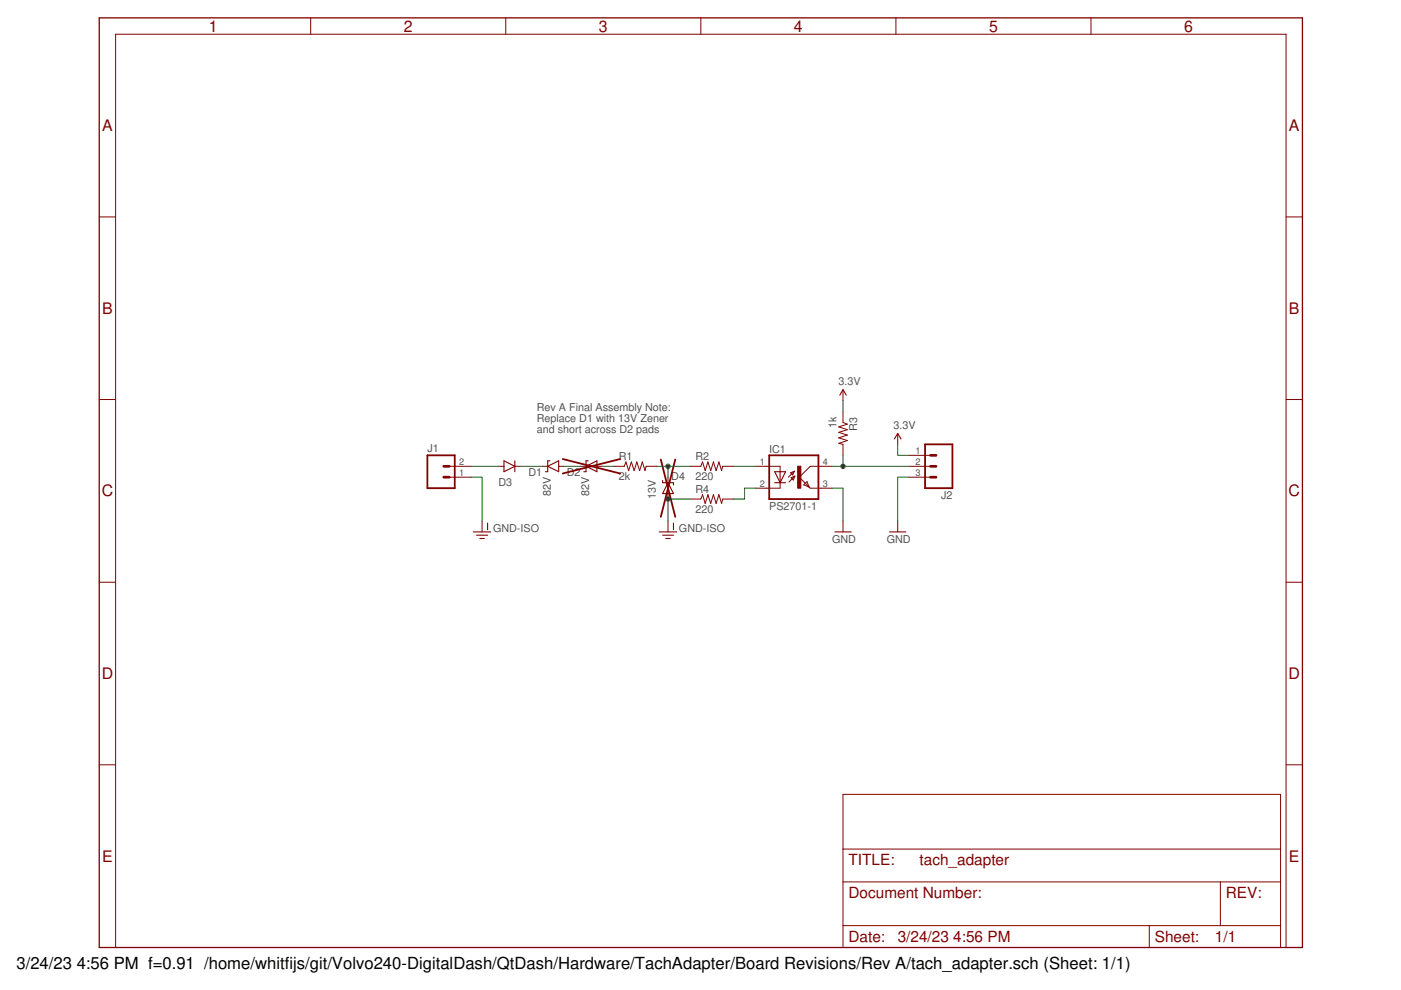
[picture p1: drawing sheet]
<?xml version="1.0" encoding="utf-8"?>
<!DOCTYPE eagle SYSTEM "eagle.dtd">
<!--
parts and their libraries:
SparkFun-DiscreteSemi: Licensing: Creative Commons ShareAlike 4.0 International - https://creativecommons.org/licenses/by-sa/4.0
-->
<eagle version="7.7.0">
<drawing>
<settings>
<setting alwaysvectorfont="no"/>
<setting verticaltext="up"/>
</settings>
<grid distance="0.1" unitdist="inch" unit="inch" style="lines" multiple="1" display="no" altdistance="0.01" altunitdist="inch" altunit="inch"/>
<schematic xreflabel="%F%N/%S.%C%R" xrefpart="/%S.%C%R">
<libraries>
<library name="SparkFun-DiscreteSemi">
<symbols>
<symbol name="DIODE-ZENER">
<wire x1="-1.27" y1="-1.27" x2="1.27" y2="0" width="0.254" layer="94"/>
<wire x1="1.27" y1="0" x2="-1.27" y2="1.27" width="0.254" layer="94"/>
<wire x1="1.27" y1="1.27" x2="1.27" y2="0" width="0.254" layer="94"/>
<wire x1="-1.27" y1="1.27" x2="-1.27" y2="0" width="0.254" layer="94"/>
<wire x1="-1.27" y1="0" x2="-1.27" y2="-1.27" width="0.254" layer="94"/>
<wire x1="1.27" y1="0" x2="1.27" y2="-1.27" width="0.254" layer="94"/>
<wire x1="1.27" y1="1.27" x2="1.778" y2="1.27" width="0.254" layer="94"/>
<wire x1="1.27" y1="-1.27" x2="0.762" y2="-1.27" width="0.254" layer="94"/>
<text x="2.54" y="0.4826" size="1.778" layer="95">&gt;NAME</text>
<text x="2.54" y="-2.3114" size="1.778" layer="96">&gt;VALUE</text>
<pin name="A" x="-2.54" y="0" visible="off" length="point" direction="pas"/>
<pin name="C" x="2.54" y="0" visible="off" length="point" direction="pas" rot="R180"/>
<wire x1="-2.54" y1="0" x2="-1.27" y2="0" width="0.1524" layer="94"/>
<wire x1="2.54" y1="0" x2="1.27" y2="0" width="0.1524" layer="94"/>
</symbol>
<symbol name="DIODE">
<wire x1="-1.27" y1="-1.27" x2="1.27" y2="0" width="0.254" layer="94"/>
<wire x1="1.27" y1="0" x2="-1.27" y2="1.27" width="0.254" layer="94"/>
<wire x1="1.27" y1="1.27" x2="1.27" y2="0" width="0.254" layer="94"/>
<wire x1="-1.27" y1="1.27" x2="-1.27" y2="0" width="0.254" layer="94"/>
<wire x1="-1.27" y1="0" x2="-1.27" y2="-1.27" width="0.254" layer="94"/>
<wire x1="1.27" y1="0" x2="1.27" y2="-1.27" width="0.254" layer="94"/>
<text x="2.54" y="0.4826" size="1.778" layer="95">&gt;NAME</text>
<text x="2.54" y="-2.3114" size="1.778" layer="96">&gt;VALUE</text>
<pin name="A" x="-2.54" y="0" visible="off" length="point" direction="pas"/>
<pin name="C" x="2.54" y="0" visible="off" length="point" direction="pas" rot="R180"/>
<wire x1="-2.54" y1="0" x2="-1.27" y2="0" width="0.1524" layer="94"/>
<wire x1="2.54" y1="0" x2="1.27" y2="0" width="0.1524" layer="94"/>
</symbol>
</symbols>
<devicesets>
<deviceset name="DIODE-ZENER" prefix="D">
<gates>
<gate name="G$1" symbol="DIODE-ZENER" x="0" y="0"/>
</gates>
<devices>
<device name="PTH" package="DIODE-ZENER">
<connects>
<connect gate="G$1" pin="A" pad="P$2"/>
<connect gate="G$1" pin="C" pad="P$1"/>
</connects>
<technologies>
<technology name=""/>
</technologies>
</device>
<device name="SMB" package="SMB-DIODE">
<connects>
<connect gate="G$1" pin="A" pad="A"/>
<connect gate="G$1" pin="C" pad="C"/>
</connects>
<technologies>
<technology name=""/>
</technologies>
</device>
<device name="3.3V" package="SOD-323">
<connects>
<connect gate="G$1" pin="A" pad="A"/>
<connect gate="G$1" pin="C" pad="C"/>
</connects>
<technologies>
<technology name="">
<attribute name="PROD_ID" value="DIO-11284"/>
<attribute name="VALUE" value="3.3V" constant="no"/>
</technology>
</technologies>
</device>
<device name="16V" package="SOD-123">
<connects>
<connect gate="G$1" pin="A" pad="A"/>
<connect gate="G$1" pin="C" pad="C"/>
</connects>
<technologies>
<technology name="">
<attribute name="PROD_ID" value="DIO-12440" constant="no"/>
<attribute name="VALUE" value="16V" constant="no"/>
</technology>
</technologies>
</device>
<device name="5.6V" package="SOD-323">
<connects>
<connect gate="G$1" pin="A" pad="A"/>
<connect gate="G$1" pin="C" pad="C"/>
</connects>
<technologies>
<technology name="">
<attribute name="PROD_ID" value="DIO-12442" constant="no"/>
<attribute name="VALUE" value="5.6V" constant="no"/>
</technology>
</technologies>
</device>
<device name="DZ2J150M0L" package="PANASONIC_SMINI2-F5-B">
<connects>
<connect gate="G$1" pin="A" pad="A"/>
<connect gate="G$1" pin="C" pad="C"/>
</connects>
<technologies>
<technology name="">
<attribute name="PROD_ID" value="DIO-12989" constant="no"/>
</technology>
</technologies>
</device>
<device name="" package="DIODE-BZT52">
<connects>
<connect gate="G$1" pin="A" pad="A"/>
<connect gate="G$1" pin="C" pad="C"/>
</connects>
<technologies>
<technology name="">
<attribute name="PROD-ID" value="DIO-08199" constant="no"/>
<attribute name="VALUE" value="BZT52" constant="no"/>
</technology>
</technologies>
</device>
</devices>
</deviceset>
<deviceset name="DIODE" prefix="D" uservalue="yes">
<gates>
<gate name="G$1" symbol="DIODE" x="0" y="0"/>
</gates>
<devices>
<device name="SMA" package="SMA-DIODE">
<connects>
<connect gate="G$1" pin="A" pad="A"/>
<connect gate="G$1" pin="C" pad="C"/>
</connects>
<technologies>
<technology name=""/>
</technologies>
</device>
<device name="PTH" package="DIODE-1N4001">
<connects>
<connect gate="G$1" pin="A" pad="A"/>
<connect gate="G$1" pin="C" pad="C"/>
</connects>
<technologies>
<technology name=""/>
</technologies>
</device>
<device name="BAS16" package="SOD-323">
<connects>
<connect gate="G$1" pin="A" pad="A"/>
<connect gate="G$1" pin="C" pad="C"/>
</connects>
<technologies>
<technology name="">
<attribute name="PROD_ID" value="DIO-09646" constant="no"/>
<attribute name="VALUE" value="250mA/100V" constant="no"/>
</technology>
</technologies>
</device>
<device name="SOT23" package="SOT23-3">
<connects>
<connect gate="G$1" pin="A" pad="1"/>
<connect gate="G$1" pin="C" pad="3"/>
</connects>
<technologies>
<technology name=""/>
</technologies>
</device>
<device name="1N4148" package="DIODE-1N4148">
<connects>
<connect gate="G$1" pin="A" pad="A"/>
<connect gate="G$1" pin="C" pad="C"/>
</connects>
<technologies>
<technology name="">
<attribute name="PROD_ID" value="DIO-08378" constant="no"/>
<attribute name="VALUE" value="1N4148" constant="no"/>
</technology>
</technologies>
</device>
<device name="SMB" package="SMB-DIODE">
<connects>
<connect gate="G$1" pin="A" pad="A"/>
<connect gate="G$1" pin="C" pad="C"/>
</connects>
<technologies>
<technology name="">
<attribute name="PROD_ID" value="DIO-09646" constant="no"/>
</technology>
</technologies>
</device>
<device name="HV" package="DIODE-HV">
<connects>
<connect gate="G$1" pin="A" pad="A"/>
<connect gate="G$1" pin="C" pad="C"/>
</connects>
<technologies>
<technology name=""/>
</technologies>
</device>
<device name="SMA-ALT" package="SMA-DIODE_ALT">
<connects>
<connect gate="G$1" pin="A" pad="A"/>
<connect gate="G$1" pin="C" pad="C"/>
</connects>
<technologies>
<technology name=""/>
</technologies>
</device>
<device name="SMA-KIT" package="SMA-DIODE-KIT">
<connects>
<connect gate="G$1" pin="A" pad="A"/>
<connect gate="G$1" pin="C" pad="C"/>
</connects>
<technologies>
<technology name=""/>
</technologies>
</device>
<device name="SOD523" package="SOD523">
<connects>
<connect gate="G$1" pin="A" pad="A"/>
<connect gate="G$1" pin="C" pad="C"/>
</connects>
<technologies>
<technology name=""/>
</technologies>
</device>
<device name="ES3J" package="SMC">
<connects>
<connect gate="G$1" pin="A" pad="A"/>
<connect gate="G$1" pin="C" pad="C"/>
</connects>
<technologies>
<technology name="">
<attribute name="PROD_ID" value="DIO-12441" constant="no"/>
<attribute name="VALUE" value="3A/600V" constant="no"/>
</technology>
</technologies>
</device>
<device name="KIT" package="DIODE-1N4148-KIT">
<connects>
<connect gate="G$1" pin="A" pad="A"/>
<connect gate="G$1" pin="C" pad="C"/>
</connects>
<technologies>
<technology name=""/>
</technologies>
</device>
<device name="KIT2" package="DIODE-1N4001-KIT">
<connects>
<connect gate="G$1" pin="A" pad="A"/>
<connect gate="G$1" pin="C" pad="C"/>
</connects>
<technologies>
<technology name=""/>
</technologies>
</device>
<device name="SOD123" package="SOD-123">
<connects>
<connect gate="G$1" pin="A" pad="A"/>
<connect gate="G$1" pin="C" pad="C"/>
</connects>
<technologies>
<technology name=""/>
</technologies>
</device>
</devices>
</deviceset>
</devicesets>
</library>
<library name="SparkFun-Passives">
<symbols>
<symbol name="RESISTOR">
<wire x1="-2.54" y1="0" x2="-2.159" y2="1.016" width="0.1524" layer="94"/>
<wire x1="-2.159" y1="1.016" x2="-1.524" y2="-1.016" width="0.1524" layer="94"/>
<wire x1="-1.524" y1="-1.016" x2="-0.889" y2="1.016" width="0.1524" layer="94"/>
<wire x1="-0.889" y1="1.016" x2="-0.254" y2="-1.016" width="0.1524" layer="94"/>
<wire x1="-0.254" y1="-1.016" x2="0.381" y2="1.016" width="0.1524" layer="94"/>
<wire x1="0.381" y1="1.016" x2="1.016" y2="-1.016" width="0.1524" layer="94"/>
<wire x1="1.016" y1="-1.016" x2="1.651" y2="1.016" width="0.1524" layer="94"/>
<wire x1="1.651" y1="1.016" x2="2.286" y2="-1.016" width="0.1524" layer="94"/>
<wire x1="2.286" y1="-1.016" x2="2.54" y2="0" width="0.1524" layer="94"/>
<text x="-3.81" y="1.4986" size="1.778" layer="95">&gt;NAME</text>
<text x="-3.81" y="-3.302" size="1.778" layer="96">&gt;VALUE</text>
<pin name="2" x="5.08" y="0" visible="off" length="short" direction="pas" swaplevel="1" rot="R180"/>
<pin name="1" x="-5.08" y="0" visible="off" length="short" direction="pas" swaplevel="1"/>
</symbol>
</symbols>
<devicesets>
<deviceset name="RESISTOR" prefix="R" uservalue="yes">
<gates>
<gate name="G$1" symbol="RESISTOR" x="0" y="0"/>
</gates>
<devices>
<device name="1206" package="1206">
<connects>
<connect gate="G$1" pin="1" pad="1"/>
<connect gate="G$1" pin="2" pad="2"/>
</connects>
<technologies>
<technology name=""/>
</technologies>
</device>
<device name="AXIAL-0.3" package="AXIAL-0.3">
<connects>
<connect gate="G$1" pin="1" pad="P$1"/>
<connect gate="G$1" pin="2" pad="P$2"/>
</connects>
<technologies>
<technology name=""/>
</technologies>
</device>
<device name="2010" package="R2010">
<connects>
<connect gate="G$1" pin="1" pad="1"/>
<connect gate="G$1" pin="2" pad="2"/>
</connects>
<technologies>
<technology name=""/>
</technologies>
</device>
<device name="0805-RES" package="0805">
<connects>
<connect gate="G$1" pin="1" pad="1"/>
<connect gate="G$1" pin="2" pad="2"/>
</connects>
<technologies>
<technology name=""/>
</technologies>
</device>
<device name="0603-RES" package="0603-RES">
<connects>
<connect gate="G$1" pin="1" pad="1"/>
<connect gate="G$1" pin="2" pad="2"/>
</connects>
<technologies>
<technology name=""/>
</technologies>
</device>
<device name="0402-RES" package="0402-RES">
<connects>
<connect gate="G$1" pin="1" pad="1"/>
<connect gate="G$1" pin="2" pad="2"/>
</connects>
<technologies>
<technology name=""/>
</technologies>
</device>
<device name="PTH-1/6W" package="1/6W-RES">
<connects>
<connect gate="G$1" pin="1" pad="1"/>
<connect gate="G$1" pin="2" pad="2"/>
</connects>
<technologies>
<technology name=""/>
</technologies>
</device>
<device name="2512" package="R2512">
<connects>
<connect gate="G$1" pin="1" pad="1"/>
<connect gate="G$1" pin="2" pad="2"/>
</connects>
<technologies>
<technology name=""/>
</technologies>
</device>
<device name="PTH-1/4W" package="AXIAL-0.4">
<connects>
<connect gate="G$1" pin="1" pad="P$1"/>
<connect gate="G$1" pin="2" pad="P$2"/>
</connects>
<technologies>
<technology name=""/>
</technologies>
</device>
<device name="PTH-1/2W" package="AXIAL-0.5">
<connects>
<connect gate="G$1" pin="1" pad="P$1"/>
<connect gate="G$1" pin="2" pad="P$2"/>
</connects>
<technologies>
<technology name=""/>
</technologies>
</device>
<device name="PTH-1W" package="AXIAL-0.6">
<connects>
<connect gate="G$1" pin="1" pad="P$1"/>
<connect gate="G$1" pin="2" pad="P$2"/>
</connects>
<technologies>
<technology name=""/>
</technologies>
</device>
<device name="PTH-2W" package="AXIAL-0.8">
<connects>
<connect gate="G$1" pin="1" pad="P$1"/>
<connect gate="G$1" pin="2" pad="P$2"/>
</connects>
<technologies>
<technology name=""/>
</technologies>
</device>
<device name="KIT" package="AXIAL-0.3-KIT">
<connects>
<connect gate="G$1" pin="1" pad="P$1"/>
<connect gate="G$1" pin="2" pad="P$2"/>
</connects>
<technologies>
<technology name=""/>
</technologies>
</device>
<device name="EZ" package="AXIAL-0.3EZ">
<connects>
<connect gate="G$1" pin="1" pad="P$1"/>
<connect gate="G$1" pin="2" pad="P$2"/>
</connects>
<technologies>
<technology name=""/>
</technologies>
</device>
</devices>
</deviceset>
</devicesets>
</library>
<library name="tach_adapter">
<symbols>
<symbol name="OK">
<wire x1="-2.413" y1="-1.143" x2="-1.016" y2="0.254" width="0.1524" layer="94"/>
<wire x1="-1.016" y1="0.254" x2="-1.905" y2="-0.127" width="0.1524" layer="94"/>
<wire x1="-1.905" y1="-0.127" x2="-1.397" y2="-0.635" width="0.1524" layer="94"/>
<wire x1="-1.397" y1="-0.635" x2="-1.016" y2="0.254" width="0.1524" layer="94"/>
<wire x1="-1.143" y1="1.397" x2="-2.032" y2="1.016" width="0.1524" layer="94"/>
<wire x1="-2.032" y1="1.016" x2="-1.524" y2="0.508" width="0.1524" layer="94"/>
<wire x1="-1.524" y1="0.508" x2="-1.143" y2="1.397" width="0.1524" layer="94"/>
<wire x1="-2.54" y1="0" x2="-1.143" y2="1.397" width="0.1524" layer="94"/>
<wire x1="-3.175" y1="1.27" x2="-4.445" y2="-1.27" width="0.254" layer="94"/>
<wire x1="-4.445" y1="-1.27" x2="-5.715" y2="1.27" width="0.254" layer="94"/>
<wire x1="-3.175" y1="-1.27" x2="-4.445" y2="-1.27" width="0.254" layer="94"/>
<wire x1="-4.445" y1="-1.27" x2="-5.715" y2="-1.27" width="0.254" layer="94"/>
<wire x1="-3.175" y1="1.27" x2="-4.445" y2="1.27" width="0.254" layer="94"/>
<wire x1="-4.445" y1="1.27" x2="-4.445" y2="-1.27" width="0.254" layer="94"/>
<wire x1="-4.445" y1="1.27" x2="-5.715" y2="1.27" width="0.254" layer="94"/>
<wire x1="-6.985" y1="5.08" x2="4.445" y2="5.08" width="0.4064" layer="94"/>
<wire x1="-6.985" y1="-5.08" x2="4.445" y2="-5.08" width="0.4064" layer="94"/>
<wire x1="-4.445" y1="2.54" x2="-4.445" y2="1.27" width="0.1524" layer="94"/>
<wire x1="-6.985" y1="5.08" x2="-6.985" y2="-5.08" width="0.4064" layer="94"/>
<wire x1="-4.445" y1="-1.27" x2="-4.445" y2="-2.54" width="0.1524" layer="94"/>
<wire x1="4.445" y1="5.08" x2="4.445" y2="-5.08" width="0.4064" layer="94"/>
<wire x1="-4.445" y1="2.54" x2="-7.62" y2="2.54" width="0.1524" layer="94"/>
<wire x1="-4.445" y1="-2.54" x2="-7.62" y2="-2.54" width="0.1524" layer="94"/>
<wire x1="2.54" y1="2.54" x2="0" y2="0" width="0.1524" layer="94"/>
<wire x1="0" y1="0" x2="2.286" y2="-2.286" width="0.1524" layer="94"/>
<wire x1="2.54" y1="-2.54" x2="5.08" y2="-2.54" width="0.1524" layer="94"/>
<wire x1="2.54" y1="2.54" x2="5.08" y2="2.54" width="0.1524" layer="94"/>
<wire x1="1.778" y1="-1.016" x2="2.286" y2="-2.286" width="0.1524" layer="94"/>
<wire x1="2.286" y1="-2.286" x2="2.54" y2="-2.54" width="0.1524" layer="94"/>
<wire x1="2.286" y1="-2.286" x2="1.016" y2="-1.778" width="0.1524" layer="94"/>
<wire x1="1.016" y1="-1.778" x2="1.778" y2="-1.016" width="0.1524" layer="94"/>
<text x="-6.985" y="5.715" size="1.778" layer="95">&gt;NAME</text>
<text x="-6.985" y="-7.62" size="1.778" layer="96">&gt;VALUE</text>
<rectangle x1="-0.381" y1="-2.54" x2="0.381" y2="2.54" layer="94"/>
<pin name="A" x="-10.16" y="2.54" visible="pad" length="short" direction="pas"/>
<pin name="C" x="-10.16" y="-2.54" visible="pad" length="short" direction="pas"/>
<pin name="EMIT" x="7.62" y="-2.54" visible="pad" length="short" direction="pas" rot="R180"/>
<pin name="COL" x="7.62" y="2.54" visible="pad" length="short" direction="pas" rot="R180"/>
</symbol>
</symbols>
<devicesets>
<deviceset name="PS2701-1" prefix="IC">
<gates>
<gate name="G$1" symbol="OK" x="0" y="0"/>
</gates>
<devices>
<device name="" package="4-SMD">
<connects>
<connect gate="G$1" pin="A" pad="1"/>
<connect gate="G$1" pin="C" pad="2"/>
<connect gate="G$1" pin="COL" pad="4"/>
<connect gate="G$1" pin="EMIT" pad="3"/>
</connects>
<technologies>
<technology name=""/>
</technologies>
</device>
</devices>
</deviceset>
</devicesets>
</library>
<library name="SparkFun-Aesthetics">
<symbols>
<symbol name="3.3V">
<wire x1="0.762" y1="1.27" x2="0" y2="2.54" width="0.254" layer="94"/>
<wire x1="0" y1="2.54" x2="-0.762" y2="1.27" width="0.254" layer="94"/>
<text x="-1.016" y="3.556" size="1.778" layer="96">&gt;VALUE</text>
<pin name="3.3V" x="0" y="0" visible="off" length="short" direction="sup" rot="R90"/>
</symbol>
<symbol name="DGND">
<wire x1="-1.905" y1="0" x2="1.905" y2="0" width="0.254" layer="94"/>
<text x="-2.54" y="-2.54" size="1.778" layer="96">&gt;VALUE</text>
<pin name="GND" x="0" y="2.54" visible="off" length="short" direction="sup" rot="R270"/>
</symbol>
<symbol name="GND-ISO">
<pin name="GND-ISO" x="0" y="2.54" visible="off" length="short" direction="sup" rot="R270"/>
<wire x1="-2.032" y1="0" x2="2.032" y2="0" width="0.254" layer="94"/>
<wire x1="-1.27" y1="-0.762" x2="1.27" y2="-0.762" width="0.254" layer="94"/>
<wire x1="-0.508" y1="-1.524" x2="0.508" y2="-1.524" width="0.254" layer="94"/>
<text x="2.54" y="0" size="1.778" layer="96">&gt;VALUE</text>
<wire x1="1.27" y1="2.032" x2="1.27" y2="0.508" width="0.254" layer="94"/>
</symbol>
</symbols>
<devicesets>
<deviceset name="3.3V" prefix="SUPPLY">
<gates>
<gate name="G$1" symbol="3.3V" x="0" y="0"/>
</gates>
<devices>
<device name="">
<technologies>
<technology name=""/>
</technologies>
</device>
</devices>
</deviceset>
<deviceset name="GND" prefix="GND">
<gates>
<gate name="1" symbol="DGND" x="0" y="0"/>
</gates>
<devices>
<device name="">
<technologies>
<technology name=""/>
</technologies>
</device>
</devices>
</deviceset>
<deviceset name="GND-ISO" prefix="GND-ISO">
<gates>
<gate name="G$1" symbol="GND-ISO" x="0" y="0"/>
</gates>
<devices>
<device name="">
<technologies>
<technology name=""/>
</technologies>
</device>
</devices>
</deviceset>
</devicesets>
</library>
<library name="SparkFun-Connectors">
<symbols>
<symbol name="M02">
<wire x1="3.81" y1="-2.54" x2="-2.54" y2="-2.54" width="0.4064" layer="94"/>
<wire x1="1.27" y1="2.54" x2="2.54" y2="2.54" width="0.6096" layer="94"/>
<wire x1="1.27" y1="0" x2="2.54" y2="0" width="0.6096" layer="94"/>
<wire x1="-2.54" y1="5.08" x2="-2.54" y2="-2.54" width="0.4064" layer="94"/>
<wire x1="3.81" y1="-2.54" x2="3.81" y2="5.08" width="0.4064" layer="94"/>
<wire x1="-2.54" y1="5.08" x2="3.81" y2="5.08" width="0.4064" layer="94"/>
<text x="-2.54" y="-5.08" size="1.778" layer="96">&gt;VALUE</text>
<text x="-2.54" y="5.842" size="1.778" layer="95">&gt;NAME</text>
<pin name="1" x="7.62" y="0" visible="pad" length="middle" direction="pas" swaplevel="1" rot="R180"/>
<pin name="2" x="7.62" y="2.54" visible="pad" length="middle" direction="pas" swaplevel="1" rot="R180"/>
</symbol>
<symbol name="M03">
<wire x1="3.81" y1="-5.08" x2="-2.54" y2="-5.08" width="0.4064" layer="94"/>
<wire x1="1.27" y1="2.54" x2="2.54" y2="2.54" width="0.6096" layer="94"/>
<wire x1="1.27" y1="0" x2="2.54" y2="0" width="0.6096" layer="94"/>
<wire x1="1.27" y1="-2.54" x2="2.54" y2="-2.54" width="0.6096" layer="94"/>
<wire x1="-2.54" y1="5.08" x2="-2.54" y2="-5.08" width="0.4064" layer="94"/>
<wire x1="3.81" y1="-5.08" x2="3.81" y2="5.08" width="0.4064" layer="94"/>
<wire x1="-2.54" y1="5.08" x2="3.81" y2="5.08" width="0.4064" layer="94"/>
<text x="-2.54" y="-7.62" size="1.778" layer="96">&gt;VALUE</text>
<text x="-2.54" y="5.842" size="1.778" layer="95">&gt;NAME</text>
<pin name="1" x="7.62" y="-2.54" visible="pad" length="middle" direction="pas" swaplevel="1" rot="R180"/>
<pin name="2" x="7.62" y="0" visible="pad" length="middle" direction="pas" swaplevel="1" rot="R180"/>
<pin name="3" x="7.62" y="2.54" visible="pad" length="middle" direction="pas" swaplevel="1" rot="R180"/>
</symbol>
</symbols>
<devicesets>
<deviceset name="M02" prefix="J" uservalue="yes">
<gates>
<gate name="G$1" symbol="M02" x="-2.54" y="0"/>
</gates>
<devices>
<device name="PTH" package="1X02">
<connects>
<connect gate="G$1" pin="1" pad="1"/>
<connect gate="G$1" pin="2" pad="2"/>
</connects>
<technologies>
<technology name=""/>
</technologies>
</device>
<device name="POLAR" package="MOLEX-1X2">
<connects>
<connect gate="G$1" pin="1" pad="1"/>
<connect gate="G$1" pin="2" pad="2"/>
</connects>
<technologies>
<technology name=""/>
</technologies>
</device>
<device name="3.5MM" package="SCREWTERMINAL-3.5MM-2">
<connects>
<connect gate="G$1" pin="1" pad="1"/>
<connect gate="G$1" pin="2" pad="2"/>
</connects>
<technologies>
<technology name="">
<attribute name="PROD_ID" value="CONN-08399" constant="no"/>
</technology>
</technologies>
</device>
<device name="-JST-2MM-SMT" package="JST-2-SMD">
<connects>
<connect gate="G$1" pin="1" pad="2"/>
<connect gate="G$1" pin="2" pad="1"/>
</connects>
<technologies>
<technology name="">
<attribute name="PROD_ID" value="CONN-11443"/>
</technology>
</technologies>
</device>
<device name="PTH2" package="1X02_BIG">
<connects>
<connect gate="G$1" pin="1" pad="P$1"/>
<connect gate="G$1" pin="2" pad="P$2"/>
</connects>
<technologies>
<technology name=""/>
</technologies>
</device>
<device name="4UCON-15767" package="JST-2-SMD-VERT">
<connects>
<connect gate="G$1" pin="1" pad="GND"/>
<connect gate="G$1" pin="2" pad="VCC"/>
</connects>
<technologies>
<technology name=""/>
</technologies>
</device>
<device name="ROCKER" package="R_SW_TH">
<connects>
<connect gate="G$1" pin="1" pad="P$3"/>
<connect gate="G$1" pin="2" pad="P$4"/>
</connects>
<technologies>
<technology name=""/>
</technologies>
</device>
<device name="5MM" package="SCREWTERMINAL-5MM-2">
<connects>
<connect gate="G$1" pin="1" pad="1"/>
<connect gate="G$1" pin="2" pad="2"/>
</connects>
<technologies>
<technology name="">
<attribute name="STOREFRONT_ID" value="PRT-08432" constant="no"/>
</technology>
</technologies>
</device>
<device name="LOCK" package="1X02_LOCK">
<connects>
<connect gate="G$1" pin="1" pad="1"/>
<connect gate="G$1" pin="2" pad="2"/>
</connects>
<technologies>
<technology name=""/>
</technologies>
</device>
<device name="POLAR_LOCK" package="MOLEX-1X2_LOCK">
<connects>
<connect gate="G$1" pin="1" pad="1"/>
<connect gate="G$1" pin="2" pad="2"/>
</connects>
<technologies>
<technology name=""/>
</technologies>
</device>
<device name="LOCK_LONGPADS" package="1X02_LOCK_LONGPADS">
<connects>
<connect gate="G$1" pin="1" pad="1"/>
<connect gate="G$1" pin="2" pad="2"/>
</connects>
<technologies>
<technology name=""/>
</technologies>
</device>
<device name="3.5MM_LOCK" package="SCREWTERMINAL-3.5MM-2_LOCK">
<connects>
<connect gate="G$1" pin="1" pad="1"/>
<connect gate="G$1" pin="2" pad="2"/>
</connects>
<technologies>
<technology name="">
<attribute name="PROD_ID" value="CONN-08399" constant="no"/>
</technology>
</technologies>
</device>
<device name="PTH3" package="1X02_LONGPADS">
<connects>
<connect gate="G$1" pin="1" pad="1"/>
<connect gate="G$1" pin="2" pad="2"/>
</connects>
<technologies>
<technology name=""/>
</technologies>
</device>
<device name="1X02_NO_SILK" package="1X02_NO_SILK">
<connects>
<connect gate="G$1" pin="1" pad="1"/>
<connect gate="G$1" pin="2" pad="2"/>
</connects>
<technologies>
<technology name=""/>
</technologies>
</device>
<device name="JST-PTH-2" package="JST-2-PTH">
<connects>
<connect gate="G$1" pin="1" pad="1"/>
<connect gate="G$1" pin="2" pad="2"/>
</connects>
<technologies>
<technology name="">
<attribute name="PROD_ID" value="CONN-09863" constant="no"/>
<attribute name="SKU" value="PRT-09914" constant="no"/>
</technology>
</technologies>
</device>
<device name="PTH4" package="1X02_XTRA_BIG">
<connects>
<connect gate="G$1" pin="1" pad="1"/>
<connect gate="G$1" pin="2" pad="2"/>
</connects>
<technologies>
<technology name=""/>
</technologies>
</device>
<device name="POGO_PIN_HOLES_ONLY" package="1X02_PP_HOLES_ONLY">
<connects>
<connect gate="G$1" pin="1" pad="1"/>
<connect gate="G$1" pin="2" pad="2"/>
</connects>
<technologies>
<technology name=""/>
</technologies>
</device>
<device name="3.5MM-NO_SILK" package="SCREWTERMINAL-3.5MM-2-NS">
<connects>
<connect gate="G$1" pin="1" pad="1"/>
<connect gate="G$1" pin="2" pad="2"/>
</connects>
<technologies>
<technology name="">
<attribute name="PROD_ID" value="CONN-08399" constant="no"/>
</technology>
</technologies>
</device>
<device name="-JST-2-PTH-NO_SILK" package="JST-2-PTH-NS">
<connects>
<connect gate="G$1" pin="1" pad="1"/>
<connect gate="G$1" pin="2" pad="2"/>
</connects>
<technologies>
<technology name=""/>
</technologies>
</device>
<device name="JST-PTH-2-KIT" package="JST-2-PTH-KIT">
<connects>
<connect gate="G$1" pin="1" pad="1"/>
<connect gate="G$1" pin="2" pad="2"/>
</connects>
<technologies>
<technology name=""/>
</technologies>
</device>
<device name="SPRING-2.54-RA" package="SPRINGTERMINAL-2.54MM-2">
<connects>
<connect gate="G$1" pin="1" pad="1"/>
<connect gate="G$1" pin="2" pad="2"/>
</connects>
<technologies>
<technology name=""/>
</technologies>
</device>
<device name="2.54MM_SCREWTERM" package="1X02_2.54_SCREWTERM">
<connects>
<connect gate="G$1" pin="1" pad="P1"/>
<connect gate="G$1" pin="2" pad="P2"/>
</connects>
<technologies>
<technology name=""/>
</technologies>
</device>
<device name="JST-PTH-VERT" package="JST-2-PTH-VERT">
<connects>
<connect gate="G$1" pin="1" pad="1"/>
<connect gate="G$1" pin="2" pad="2"/>
</connects>
<technologies>
<technology name=""/>
</technologies>
</device>
</devices>
</deviceset>
<deviceset name="M03" prefix="J" uservalue="yes">
<gates>
<gate name="J$1" symbol="M03" x="-2.54" y="0"/>
</gates>
<devices>
<device name="PTH" package="1X03">
<connects>
<connect gate="J$1" pin="1" pad="1"/>
<connect gate="J$1" pin="2" pad="2"/>
<connect gate="J$1" pin="3" pad="3"/>
</connects>
<technologies>
<technology name=""/>
</technologies>
</device>
<device name="POLAR" package="MOLEX-1X3">
<connects>
<connect gate="J$1" pin="1" pad="1"/>
<connect gate="J$1" pin="2" pad="2"/>
<connect gate="J$1" pin="3" pad="3"/>
</connects>
<technologies>
<technology name=""/>
</technologies>
</device>
<device name="SCREW" package="SCREWTERMINAL-3.5MM-3">
<connects>
<connect gate="J$1" pin="1" pad="1"/>
<connect gate="J$1" pin="2" pad="2"/>
<connect gate="J$1" pin="3" pad="3"/>
</connects>
<technologies>
<technology name="">
<attribute name="PROD_ID" value="CONN-08288" constant="no"/>
</technology>
</technologies>
</device>
<device name="LOCK" package="1X03_LOCK">
<connects>
<connect gate="J$1" pin="1" pad="1"/>
<connect gate="J$1" pin="2" pad="2"/>
<connect gate="J$1" pin="3" pad="3"/>
</connects>
<technologies>
<technology name=""/>
</technologies>
</device>
<device name="LOCK_LONGPADS" package="1X03_LOCK_LONGPADS">
<connects>
<connect gate="J$1" pin="1" pad="1"/>
<connect gate="J$1" pin="2" pad="2"/>
<connect gate="J$1" pin="3" pad="3"/>
</connects>
<technologies>
<technology name=""/>
</technologies>
</device>
<device name="POLAR_LOCK" package="MOLEX-1X3_LOCK">
<connects>
<connect gate="J$1" pin="1" pad="1"/>
<connect gate="J$1" pin="2" pad="2"/>
<connect gate="J$1" pin="3" pad="3"/>
</connects>
<technologies>
<technology name=""/>
</technologies>
</device>
<device name="SCREW_LOCK" package="SCREWTERMINAL-3.5MM-3_LOCK.007S">
<connects>
<connect gate="J$1" pin="1" pad="1"/>
<connect gate="J$1" pin="2" pad="2"/>
<connect gate="J$1" pin="3" pad="3"/>
</connects>
<technologies>
<technology name="">
<attribute name="PROD_ID" value="CONN-08288" constant="no"/>
</technology>
</technologies>
</device>
<device name="1X03_NO_SILK" package="1X03_NO_SILK">
<connects>
<connect gate="J$1" pin="1" pad="1"/>
<connect gate="J$1" pin="2" pad="2"/>
<connect gate="J$1" pin="3" pad="3"/>
</connects>
<technologies>
<technology name=""/>
</technologies>
</device>
<device name="LONGPADS" package="1X03_LONGPADS">
<connects>
<connect gate="J$1" pin="1" pad="1"/>
<connect gate="J$1" pin="2" pad="2"/>
<connect gate="J$1" pin="3" pad="3"/>
</connects>
<technologies>
<technology name=""/>
</technologies>
</device>
<device name="JST-PTH" package="JST-3-PTH">
<connects>
<connect gate="J$1" pin="1" pad="1"/>
<connect gate="J$1" pin="2" pad="2"/>
<connect gate="J$1" pin="3" pad="3"/>
</connects>
<technologies>
<technology name="">
<attribute name="SKU" value="PRT-09915" constant="no"/>
</technology>
</technologies>
</device>
<device name="POGO_PIN_HOLES_ONLY" package="1X03_PP_HOLES_ONLY">
<connects>
<connect gate="J$1" pin="1" pad="1"/>
<connect gate="J$1" pin="2" pad="2"/>
<connect gate="J$1" pin="3" pad="3"/>
</connects>
<technologies>
<technology name=""/>
</technologies>
</device>
<device name="-SCREW-5MM" package="SCREWTERMINAL-5MM-3">
<connects>
<connect gate="J$1" pin="1" pad="1"/>
<connect gate="J$1" pin="2" pad="2"/>
<connect gate="J$1" pin="3" pad="3"/>
</connects>
<technologies>
<technology name="">
<attribute name="STOREFRONT_ID" value="PRT-08433" constant="no"/>
</technology>
</technologies>
</device>
<device name="LOCK_NO_SILK" package="1X03_LOCK_NO_SILK">
<connects>
<connect gate="J$1" pin="1" pad="1"/>
<connect gate="J$1" pin="2" pad="2"/>
<connect gate="J$1" pin="3" pad="3"/>
</connects>
<technologies>
<technology name=""/>
</technologies>
</device>
<device name="JST-SMD" package="JST-3-SMD">
<connects>
<connect gate="J$1" pin="1" pad="1"/>
<connect gate="J$1" pin="2" pad="2"/>
<connect gate="J$1" pin="3" pad="3"/>
</connects>
<technologies>
<technology name="">
<attribute name="PROD_ID" value="CONN-12591" constant="no"/>
<attribute name="VALUE" value="3-PIN SMD" constant="no"/>
</technology>
</technologies>
</device>
<device name="SMD" package="1X03-1MM-RA">
<connects>
<connect gate="J$1" pin="1" pad="1"/>
<connect gate="J$1" pin="2" pad="2"/>
<connect gate="J$1" pin="3" pad="3"/>
</connects>
<technologies>
<technology name=""/>
</technologies>
</device>
<device name="SMD_RA_FEMALE" package="1X03_SMD_RA_FEMALE">
<connects>
<connect gate="J$1" pin="1" pad="1"/>
<connect gate="J$1" pin="2" pad="2"/>
<connect gate="J$1" pin="3" pad="3"/>
</connects>
<technologies>
<technology name="">
<attribute name="PROD_ID" value="CONN-10926"/>
<attribute name="VALUE" value="1x3 RA Female .1&quot;"/>
</technology>
</technologies>
</device>
<device name="SMD_RA_MALE" package="1X03_SMD_RA_MALE">
<connects>
<connect gate="J$1" pin="1" pad="1"/>
<connect gate="J$1" pin="2" pad="2"/>
<connect gate="J$1" pin="3" pad="3"/>
</connects>
<technologies>
<technology name="">
<attribute name="PROD_ID" value="CONN-10925"/>
</technology>
</technologies>
</device>
<device name="SMD_RA_MALE_POST" package="1X03_SMD_RA_MALE_POST">
<connects>
<connect gate="J$1" pin="1" pad="1"/>
<connect gate="J$1" pin="2" pad="2"/>
<connect gate="J$1" pin="3" pad="3"/>
</connects>
<technologies>
<technology name=""/>
</technologies>
</device>
<device name="JST-PTH-VERT" package="JST-3-PTH-VERT">
<connects>
<connect gate="J$1" pin="1" pad="1"/>
<connect gate="J$1" pin="2" pad="2"/>
<connect gate="J$1" pin="3" pad="3"/>
</connects>
<technologies>
<technology name=""/>
</technologies>
</device>
<device name="1X03_SMD_RA_MALE_POST_SMALLER" package="1X03_SMD_RA_MALE_POST_SMALLER">
<connects>
<connect gate="J$1" pin="1" pad="1"/>
<connect gate="J$1" pin="2" pad="2"/>
<connect gate="J$1" pin="3" pad="3"/>
</connects>
<technologies>
<technology name=""/>
</technologies>
</device>
<device name="1X03_SMD_RA_MALE_POST_SMALLEST" package="1X03_SMD_RA_MALE_POST_SMALLEST">
<connects>
<connect gate="J$1" pin="1" pad="1"/>
<connect gate="J$1" pin="2" pad="2"/>
<connect gate="J$1" pin="3" pad="3"/>
</connects>
<technologies>
<technology name=""/>
</technologies>
</device>
</devices>
</deviceset>
</devicesets>
</library>
</libraries>
<attributes>
</attributes>
<variantdefs>
<variantdef name="Rev A Final" current="yes"/>
</variantdefs>
<classes>
<class number="0" name="default" width="0" drill="0">
</class>
</classes>
<parts>
<part name="D1" library="SparkFun-DiscreteSemi" deviceset="DIODE-ZENER" device="SMB" value="82V"/>
<part name="D2" library="SparkFun-DiscreteSemi" deviceset="DIODE-ZENER" device="SMB" value="82V">
<variant name="Rev A Final" populate="no"/>
</part>
<part name="D3" library="SparkFun-DiscreteSemi" deviceset="DIODE" device="SMA"/>
<part name="R1" library="SparkFun-Passives" deviceset="RESISTOR" device="1206" value="2k"/>
<part name="R2" library="SparkFun-Passives" deviceset="RESISTOR" device="1206" value="220"/>
<part name="IC1" library="tach_adapter" deviceset="PS2701-1" device=""/>
<part name="SUPPLY1" library="SparkFun-Aesthetics" deviceset="3.3V" device=""/>
<part name="GND1" library="SparkFun-Aesthetics" deviceset="GND" device=""/>
<part name="D4" library="SparkFun-DiscreteSemi" deviceset="DIODE-ZENER" device="SMB" value="13V">
<variant name="Rev A Final" populate="no"/>
</part>
<part name="GND-ISO2" library="SparkFun-Aesthetics" deviceset="GND-ISO" device=""/>
<part name="J1" library="SparkFun-Connectors" deviceset="M02" device="PTH3"/>
<part name="J2" library="SparkFun-Connectors" deviceset="M03" device="LONGPADS"/>
<part name="GND-ISO3" library="SparkFun-Aesthetics" deviceset="GND-ISO" device=""/>
<part name="SUPPLY2" library="SparkFun-Aesthetics" deviceset="3.3V" device=""/>
<part name="GND2" library="SparkFun-Aesthetics" deviceset="GND" device=""/>
<part name="R4" library="SparkFun-Passives" deviceset="RESISTOR" device="1206" value="220"/>
<part name="R3" library="SparkFun-Passives" deviceset="RESISTOR" device="1206" value="1k"/>
</parts>
<sheets>
<sheet>
<plain>
<text x="40.64" y="68.58" size="1.778" layer="97">Rev A Final Assembly Note:
Replace D1 with 13V Zener 
and short across D2 pads</text>
</plain>
<instances>
<instance part="D1" gate="G$1" x="44.45" y="60.96" smashed="yes" rot="R180">
<attribute name="NAME" x="41.91" y="60.4774" size="1.778" layer="95" rot="R180"/>
<attribute name="VALUE" x="42.1386" y="58.42" size="1.778" layer="96" rot="R270"/>
</instance>
<instance part="D2" gate="G$1" x="53.34" y="60.96" smashed="yes" rot="R180">
<attribute name="NAME" x="50.8" y="60.4774" size="1.778" layer="95" rot="R180"/>
<attribute name="VALUE" x="51.0286" y="58.42" size="1.778" layer="96" rot="R270"/>
</instance>
<instance part="D3" gate="G$1" x="34.29" y="60.96" smashed="yes">
<attribute name="NAME" x="31.75" y="56.3626" size="1.778" layer="95"/>
<attribute name="VALUE" x="36.83" y="58.6486" size="1.778" layer="96"/>
</instance>
<instance part="R1" gate="G$1" x="63.5" y="60.96"/>
<instance part="R2" gate="G$1" x="81.28" y="60.96"/>
<instance part="IC1" gate="G$1" x="101.6" y="58.42"/>
<instance part="SUPPLY1" gate="G$1" x="111.76" y="76.2"/>
<instance part="GND1" gate="1" x="111.76" y="45.72"/>
<instance part="D4" gate="G$1" x="71.12" y="55.88" smashed="yes" rot="R90">
<attribute name="NAME" x="71.882" y="57.8866" size="1.778" layer="95"/>
<attribute name="VALUE" x="66.5226" y="57.912" size="1.778" layer="96" rot="R270"/>
</instance>
<instance part="GND-ISO2" gate="G$1" x="71.12" y="45.72"/>
<instance part="J1" gate="G$1" x="17.78" y="58.42"/>
<instance part="J2" gate="J$1" x="134.62" y="60.96" rot="R180"/>
<instance part="GND-ISO3" gate="G$1" x="27.94" y="45.72"/>
<instance part="SUPPLY2" gate="G$1" x="124.46" y="66.04"/>
<instance part="GND2" gate="1" x="124.46" y="45.72"/>
<instance part="R4" gate="G$1" x="81.28" y="53.34"/>
<instance part="R3" gate="G$1" x="111.76" y="68.58" rot="R270"/>
</instances>
<busses>
</busses>
<nets>
<net name="N$1" class="0">
<segment>
<pinref part="D1" gate="G$1" pin="C"/>
<pinref part="D3" gate="G$1" pin="C"/>
<wire x1="41.91" y1="60.96" x2="36.83" y2="60.96" width="0.1524" layer="91"/>
</segment>
</net>
<net name="N$2" class="0">
<segment>
<pinref part="D1" gate="G$1" pin="A"/>
<pinref part="D2" gate="G$1" pin="C"/>
<wire x1="46.99" y1="60.96" x2="50.8" y2="60.96" width="0.1524" layer="91"/>
</segment>
</net>
<net name="N$3" class="0">
<segment>
<pinref part="D2" gate="G$1" pin="A"/>
<pinref part="R1" gate="G$1" pin="1"/>
<wire x1="55.88" y1="60.96" x2="58.42" y2="60.96" width="0.1524" layer="91"/>
</segment>
</net>
<net name="N$4" class="0">
<segment>
<pinref part="R1" gate="G$1" pin="2"/>
<pinref part="R2" gate="G$1" pin="1"/>
<wire x1="68.58" y1="60.96" x2="71.12" y2="60.96" width="0.1524" layer="91"/>
<pinref part="D4" gate="G$1" pin="C"/>
<wire x1="71.12" y1="60.96" x2="76.2" y2="60.96" width="0.1524" layer="91"/>
<wire x1="71.12" y1="58.42" x2="71.12" y2="60.96" width="0.1524" layer="91"/>
<junction x="71.12" y="60.96"/>
</segment>
</net>
<net name="N$5" class="0">
<segment>
<pinref part="R2" gate="G$1" pin="2"/>
<pinref part="IC1" gate="G$1" pin="A"/>
<wire x1="86.36" y1="60.96" x2="91.44" y2="60.96" width="0.1524" layer="91"/>
</segment>
</net>
<net name="N$7" class="0">
<segment>
<pinref part="IC1" gate="G$1" pin="COL"/>
<wire x1="109.22" y1="60.96" x2="111.76" y2="60.96" width="0.1524" layer="91"/>
<wire x1="111.76" y1="60.96" x2="111.76" y2="63.5" width="0.1524" layer="91"/>
<pinref part="J2" gate="J$1" pin="2"/>
<wire x1="127" y1="60.96" x2="111.76" y2="60.96" width="0.1524" layer="91"/>
<junction x="111.76" y="60.96"/>
<pinref part="R3" gate="G$1" pin="2"/>
</segment>
</net>
<net name="3.3V" class="0">
<segment>
<pinref part="SUPPLY1" gate="G$1" pin="3.3V"/>
<wire x1="111.76" y1="73.66" x2="111.76" y2="76.2" width="0.1524" layer="91"/>
<pinref part="R3" gate="G$1" pin="1"/>
</segment>
<segment>
<pinref part="J2" gate="J$1" pin="1"/>
<wire x1="127" y1="63.5" x2="124.46" y2="63.5" width="0.1524" layer="91"/>
<wire x1="124.46" y1="63.5" x2="124.46" y2="66.04" width="0.1524" layer="91"/>
<pinref part="SUPPLY2" gate="G$1" pin="3.3V"/>
</segment>
</net>
<net name="GND" class="0">
<segment>
<pinref part="IC1" gate="G$1" pin="EMIT"/>
<wire x1="109.22" y1="55.88" x2="111.76" y2="55.88" width="0.1524" layer="91"/>
<wire x1="111.76" y1="55.88" x2="111.76" y2="48.26" width="0.1524" layer="91"/>
<pinref part="GND1" gate="1" pin="GND"/>
</segment>
<segment>
<pinref part="J2" gate="J$1" pin="3"/>
<pinref part="GND2" gate="1" pin="GND"/>
<wire x1="127" y1="58.42" x2="124.46" y2="58.42" width="0.1524" layer="91"/>
<wire x1="124.46" y1="58.42" x2="124.46" y2="48.26" width="0.1524" layer="91"/>
</segment>
</net>
<net name="GND-ISO" class="0">
<segment>
<pinref part="D4" gate="G$1" pin="A"/>
<pinref part="GND-ISO2" gate="G$1" pin="GND-ISO"/>
<pinref part="R4" gate="G$1" pin="1"/>
<wire x1="71.12" y1="53.34" x2="71.12" y2="48.26" width="0.1524" layer="91"/>
<wire x1="76.2" y1="53.34" x2="71.12" y2="53.34" width="0.1524" layer="91"/>
<junction x="71.12" y="53.34"/>
</segment>
<segment>
<pinref part="J1" gate="G$1" pin="1"/>
<wire x1="25.4" y1="58.42" x2="27.94" y2="58.42" width="0.1524" layer="91"/>
<wire x1="27.94" y1="58.42" x2="27.94" y2="48.26" width="0.1524" layer="91"/>
<pinref part="GND-ISO3" gate="G$1" pin="GND-ISO"/>
</segment>
</net>
<net name="N$8" class="0">
<segment>
<pinref part="D3" gate="G$1" pin="A"/>
<pinref part="J1" gate="G$1" pin="2"/>
<wire x1="25.4" y1="60.96" x2="31.75" y2="60.96" width="0.1524" layer="91"/>
</segment>
</net>
<net name="N$6" class="0">
<segment>
<pinref part="IC1" gate="G$1" pin="C"/>
<wire x1="91.44" y1="55.88" x2="88.9" y2="55.88" width="0.1524" layer="91"/>
<wire x1="88.9" y1="55.88" x2="88.9" y2="53.34" width="0.1524" layer="91"/>
<pinref part="R4" gate="G$1" pin="2"/>
<wire x1="88.9" y1="53.34" x2="86.36" y2="53.34" width="0.1524" layer="91"/>
</segment>
</net>
</nets>
</sheet>
</sheets>
</schematic>
</drawing>
<compatibility>
<note version="6.3" minversion="6.2.2" severity="warning">
Since Version 6.2.2 text objects can contain more than one line,
which will not be processed correctly with this version.
</note>
</compatibility>
</eagle>
